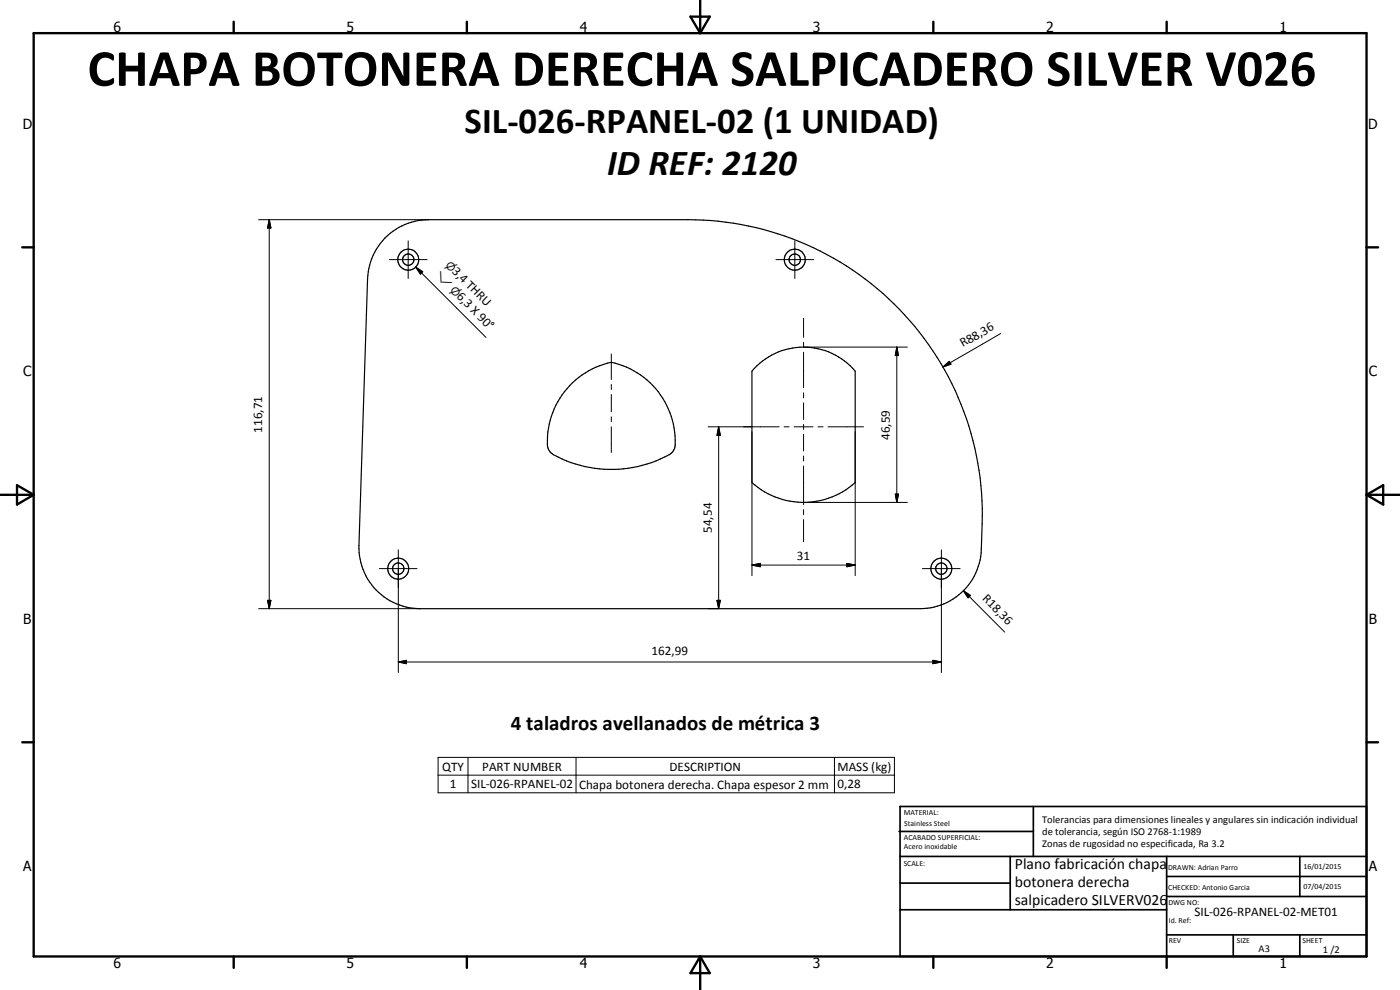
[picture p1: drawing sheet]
<svg xmlns="http://www.w3.org/2000/svg" width="420mm" height="297mm" viewBox="0 0 420 297" stroke-linecap="round" stroke-linejoin="round" font-family="sans-serif">
<g fill="none" stroke="#000" stroke-width=".35">
<path d="M115.5 71.4a18.5 18.5 0 0 1 13.2-5.5h77.7a88.4 88.4 0 0 1 88.4 91.2l-.3 7.7a18.4 18.4 0 0 1-18.3 17.8h-150.1a18.4 18.4 0 0 1-18.4-18.9l2.6-80a18.8 18.8 0 0 1 5.2-12.3zM171 115.7a24 24 0 0 1 12.5-7 24.2 24.2 0 0 1 19 25.8l-.7 1.1a32.3 32.3 0 0 1-17.6 5.2 34.6 34.6 0 0 1-18.8-4.9l-.8-1a18 18 0 0 1 .9-10 24.7 24.7 0 0 1 5.5-9.2zM226.4 110.5a20.2 20.2 0 0 1 30.3 .9v33.4a23.1 23.1 0 0 1-31 0v-33.4z"/>
<circle cx="122.5" cy="77.9" r="3.1"/>
<circle cx="122.5" cy="77.9" r="1.7"/>
<circle cx="238.5" cy="77.9" r="3.2"/>
<circle cx="238.5" cy="77.9" r="1.7"/>
<circle cx="119.5" cy="170.6" r="3.2"/>
<circle cx="119.5" cy="170.6" r="1.7"/>
<circle cx="282.5" cy="170.6" r="1.7"/>
<circle cx="282.5" cy="170.6" r="3.1"/>
</g>
<g fill="none" stroke="#000" stroke-width=".71">
<path d="M10.1 9.9h400v277.1h-400zM70.1 6.5v3.4M140.1 6.5v3.4M207.2 5h5.8l-2.9 4.9zM210.1 0v9.9M280.1 6.5v3.4M350.1 6.5v3.4M6.7 74.2h3.4M410.1 74.2h3.5M.1 148.5h10M5.1 145.6l5 2.9-5 2.9zM410.1 148.5h10"/>
<path d="M410.1 148.5l5-2.9v5.8zM6.7 222.7h3.4M410.1 222.7h3.5M70.1 287v3.4M140.1 287v3.4M210.1 287v10M210.1 287l2.9 5h-5.8zM280.1 287v3.4M350.1 287v3.4"/>
</g>
<g fill="none" stroke="#000" stroke-width=".51">
<path d="M269.8 249.5h40.3M270.1 242h140v45h-140zM270.1 257h140M303.2 257v16M310.1 242v15M350.1 257v30M390.1 257v12M270.1 265h33.1M270.1 273h80M350.1 269h60M350.1 263h60M350.1 280.5h60"/>
<path d="M370.1 280.5v6.5M390.1 280.5v6.5"/>
</g>
<g fill="none" stroke="#000" stroke-width=".3">
<path d="M77.6 65.9h51.1M80.8 65.9l.5 2.5h-1zM80.8 65.9v116.7M116.9 77.9h11.3M122.5 72.3v11.3M232.9 77.9h11.3M238.5 72.3v11.3M124.7 80.1l2.2 1.4-.7 .8zM124.7 80.1l21.1 21.1M241.2 95.5v5.7M183.5 106.2v7.7M183.5 115.4v1.5"/>
<path d="M183.5 118.4v5.2M241.2 104.1h31.1M241.2 102.7v1.5M241.2 105.7v10.6M241.2 117.9v1.5M269.1 104.1l.6 2.6h-1zM269.1 104.1v46.6M283 110.1l1.9-1.7 .5 .9zM300.3 100.1l-17.3 10M183.5 125.1v1.4M183.5 128.1v7.7M212.5 128.1h21.3"/>
<path d="M215.7 128.1l.5 2.5h-1zM215.7 128.1v54.5M225.7 129.5v43.2M235.3 128.1h1.5M238.3 128.1h5.7M241.2 120.9v5M241.2 127.3v1.5M241.2 130.3v5M241.2 136.8v1.5M241.2 139.8v11.6M245.5 128.1h1.5M248.5 128.1h10.7"/>
<path d="M256.7 129.5v43.2M241.2 150.7h31.1M241.2 152.9v1.5M241.2 155.9v6.6M268.7 148.3h1l-.6 2.4zM113.9 170.6h11.3M119.5 165v36.8M225.7 169.5l2.5-.5v1.1zM225.7 169.5h31M254.2 169l2.5 .5-2.5 .6zM276.8 170.6h11.4M282.5 165v36.8"/>
<path d="M289.1 177.2l2.1 1.4-.7 .8zM289.1 177.2l12.4 12.5M77.6 182.6h48.5M80.3 180.1h1l-.5 2.5zM119.5 198.6l2.5-.5v1zM119.5 198.6h163M212.5 182.6h3.2M215.2 180.1h1l-.5 2.5zM280 198.1l2.5 .5-2.5 .5zM131.5 227.2h136.9v10.7h-136.9zM131.5 232.6h136.9M140.5 227.2v10.7"/>
<path d="M172.9 227.2v10.7M250.4 227.2v10.7"/>
</g>
<g fill="#000">
<path d="M80.8 65.9l.5 2.5h-1zM124.7 80.1l2.2 1.4-.7 .8zM269.1 104.1l.6 2.6h-1zM283 110.1l1.9-1.7 .5 .9zM215.7 128.1l.5 2.5h-1zM268.7 148.3h1l-.6 2.4zM225.7 169.5l2.5-.5v1.1zM254.2 169l2.5 .5-2.5 .6zM289.1 177.2l2.1 1.4-.7 .8zM80.3 180.1h1l-.5 2.5zM119.5 198.6l2.5-.5v1zM215.2 180.1h1l-.5 2.5z"/>
<path d="M280 198.1l2.5 .5-2.5 .5z"/>
</g>
<text font-size="15.8" x="26.3" y="25.7">CHAPA BOTONERA DERECHA SALPICADERO SILVER V026</text>
<g font-size="11">
<text x="139.4" y="39.8">SIL-026-RPANEL-02 (1 UNIDAD)</text>
<text x="182.2" y="52.4">ID REF: 2120</text>
</g>
<text font-size="6.3" x="153.3" y="218.9">4 taladros avellanados de métrica 3</text>
<g font-size="4.7">
<text x="304.6" y="260.8">Plano fabricación chapa</text>
<text x="304.6" y="266.2">botonera derecha</text>
<text x="304.6" y="271.6">salpicadero SILVERV026</text>
</g>
<g font-size="4.2">
<text x="34" y="9.6">6</text>
<text x="104" y="9.6">5</text>
<text x="174" y="9.6">4</text>
<text x="244" y="9.6">3</text>
<text x="314" y="9.6">2</text>
<text x="384" y="9.6">1</text>
<text x="6.8" y="38.7">D</text>
<text x="410.6" y="38.7">D</text>
<text x="7" y="112.9">C</text>
<text x="410.8" y="112.9">C</text>
<text x="7" y="187.1">B</text>
<text x="410.8" y="187.1">B</text>
<text x="7" y="261.4">A</text>
<text x="410.8" y="261.4">A</text>
<text x="34" y="290.4">6</text>
<text x="104" y="290.4">5</text>
<text x="174" y="290.4">4</text>
<text x="244" y="290.4">3</text>
<text x="314" y="290.4">2</text>
<text x="384" y="290.4">1</text>
</g>
<g font-size="3.9">
<text x="135.5" y="81.6" transform="rotate(45 135.5 81.6)">3,4 THRU</text>
<text x="136.9" y="89.2" transform="rotate(45 136.9 89.2)">6,3 X 90°</text>
<text x="289" y="104.2" transform="rotate(-30 289 104.2)">R88,36</text>
<text x="78.7" y="129.8" transform="rotate(-90 78.7 129.8)">116,71</text>
<text x="267.1" y="132" transform="rotate(-90 267.1 132)">46,59</text>
<text x="213.6" y="159.9" transform="rotate(-90 213.6 159.9)">54,54</text>
<text x="239.2" y="168">31</text>
<text x="294.6" y="179.8" transform="rotate(45 294.6 179.8)">R18,36</text>
<text x="195.6" y="196.6">162,99</text>
<text x="132.7" y="231.2">QTY</text>
<text x="144.7" y="231.2">PART NUMBER</text>
<text x="200.9" y="231.2">DESCRIPTION</text>
<text x="251.3" y="231.3">MASS (kg)</text>
<text x="135" y="236.5">1</text>
<text x="141.4" y="236.5">SIL-026-RPANEL-02</text>
<text x="173.8" y="236.6">Chapa botonera derecha. Chapa espesor 2 mm</text>
<text x="251.3" y="236.5">0,28</text>
<text x="358.5" y="275">SIL-026-RPANEL-02-MET01</text>
</g>
<g font-size="3.3">
<text x="130.4" y="82.7" transform="rotate(45 130.4 82.7)">w</text>
<text x="133.5" y="79.7" transform="rotate(45 133.5 79.7)">n</text>
<text x="134.9" y="87.2" transform="rotate(45 134.9 87.2)">n</text>
</g>
<g font-size="3.1">
<text x="312.7" y="246.8">Tolerancias para dimensiones lineales y angulares sin indicación individual</text>
<text x="312.7" y="250.4">de tolerancia, según ISO 2768-1:1989</text>
<text x="312.7" y="254">Zonas de rugosidad no especificada, Ra 3.2</text>
<text x="377.7" y="285.6">A3</text>
<text x="397" y="285.9">1 /2</text>
</g>
<g font-size="2.4">
<text x="271.2" y="244.4">MATERIAL:</text>
<text x="271.3" y="252">ACABADO SUPERFICIAL:</text>
<text x="271.4" y="247.9">Stainless Steel</text>
<text x="271.3" y="254.6">Acero inoxidable</text>
<text x="271.2" y="259.7">SCALE:</text>
<text x="350.6" y="261">DRAWN: Adrian Parro</text>
<text x="391.2" y="260.6">16/01/2015</text>
<text x="350.6" y="267">CHECKED: Antonio Garcia</text>
<text x="391.2" y="266.7">07/04/2015</text>
<text x="350.6" y="271.4">DWG NO:</text>
<text x="350.8" y="276.9">Id. Ref:</text>
<text x="350.8" y="282.8">REV</text>
<text x="371.2" y="282.9">SIZE</text>
<text x="390.9" y="282.9">SHEET</text>
</g>
</svg>
